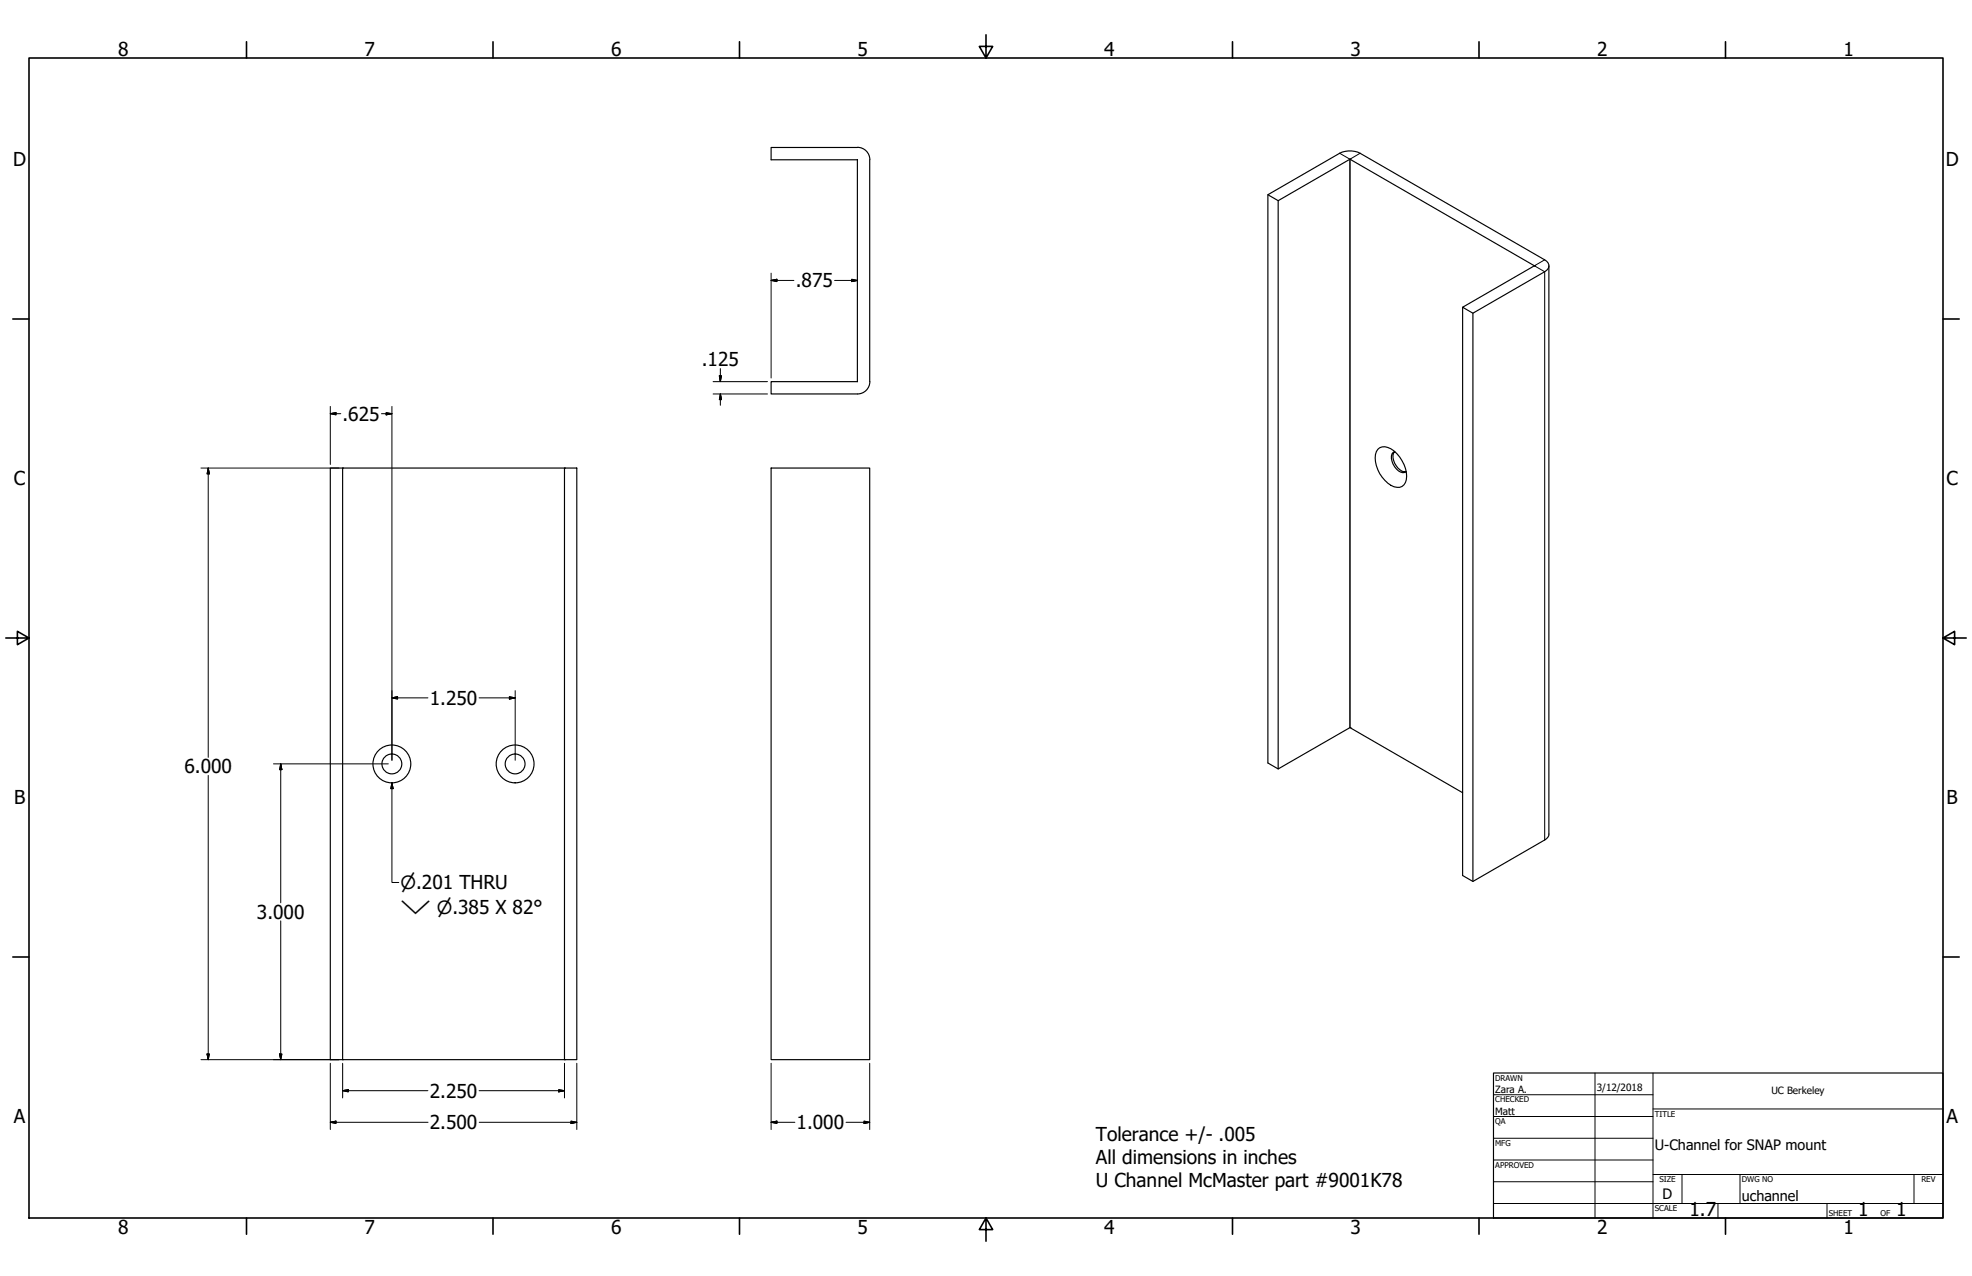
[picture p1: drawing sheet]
<svg xmlns="http://www.w3.org/2000/svg" width="864mm" height="559mm" viewBox="0 0 864 559" stroke-linecap="round" stroke-linejoin="round" font-family="sans-serif">
<!-- layer: Visible (ANSI) -->
<g fill="none" stroke="#000" stroke-width=".51">
<path d="M375.5 64.6h-37.8v5.4h37.8M375.5 70v97.1M375.5 69.9h.1M375.5 64.5a5.4 5.4 0 0 1 5.4 5.4v97.2M586.7 67.1l-31.5 18.2 4.6 2.6M595.6 67.1l80.9 46.7M555.2 85.3v248.8l4.6 2.6 31.4-18.1 49.3 28.6M676.5 119l-31.5 18.2-4.5-2.6 31.5-18.2-80.8-46.7-31.4 18.2v248.8M640.5 134.6v248.8l4.5 2.6 31.5-18.1M645 137.2v248.8M375.5 167.1h.1M380.9 167.1a5.4 5.4 0 0 1-5.4 5.4h-37.8v-5.4h37.8"/>
<path d="M603.4 196.8a5.1 5.1 0 0 1 7.1 .7 14.8 14.8 0 0 1 5.4 12.5 4 4 0 0 1-2.6 3.4 4 4 0 0 1-4.2-.9 13.9 13.9 0 0 1-6.4-14.7zM610.8 197.7a3.7 3.7 0 0 0-.8 5.5 5.1 5.1 0 0 0 5.2 3.7l.6-.4a5.3 5.3 0 0 1-5.1-3.7 4.8 4.8 0 0 1 0-5M144.7 205h5.4v259.1h-5.4zM150.1 205h97.1M247.2 205h5.4v259.1h-5.4zM337.7 205h43.2v259.1h-43.2zM150.1 464.1h97.1"/>
<circle cx="171.6" cy="334.6" r="4.4"/>
<circle cx="171.6" cy="334.5" r="8.3"/>
<circle cx="225.6" cy="334.6" r="4.4"/>
<circle cx="225.6" cy="334.5" r="8.3"/>
</g>
<g fill="#000">
<circle cx="150.1" cy="205" r=".25"/>
<circle cx="247.2" cy="205" r=".25"/>
<circle cx="150.1" cy="464.1" r=".25"/>
<circle cx="247.2" cy="464.1" r=".25"/>
</g>
<!-- layer: Visible Narrow (ANSI) -->
<path d="M586.7 67.1l4.5 2.6v248.9v-248.9l4.4-2.6M676.5 113.8l-4.5 2.6 4.5 2.6v248.9" fill="none" stroke="#000" stroke-width=".44"/>
<path d="M586.7 67.1a10.1 10.1 0 0 1 8.9 0M676.5 113.8a2.75 2.75 0 0 1 1.8 2.6 2.75 2.75 0 0 1-1.8 2.6M678.3 116.4v248.9a3 3 0 0 1-1.8 2.6" fill="none" stroke="#000" stroke-width=".51"/>
<g fill="#000">
<circle cx="591.2" cy="69.7" r=".25"/>
<circle cx="672" cy="116.4" r=".19"/>
<circle cx="672" cy="116.4" r=".25"/>
<circle cx="591.2" cy="318.6" r=".25"/>
</g>
<!-- layer: Border (ANSI) -->
<g fill="none" stroke="#000" stroke-width=".7">
<path d="M107.9 18.3v7.1M215.9 18.3v7.1M323.8 18.3v7.1M431.8 15.2v10.2l-2.9-5.1h5.8l-2.9 5.1M539.8 18.3v7.1M647.7 18.3v7.1M755.6 18.3v7.1M12.7 25.4h838.2v508h-838.2zM5.6 139.7h7.1M850.9 139.7h7.1M2.5 279.4h10.2l-5.1-2.9v5.8l5.1-2.9M850.9 279.4l5.1 2.9v-5.8l-5.1 2.9h10.2"/>
<path d="M5.6 419.1h7.1M850.9 419.1h7.1M107.9 533.4v7.1M215.9 533.4v7.1M323.8 533.4v7.1M431.8 533.4l2.9 5.1h-5.8l2.9-5.1v10.2M539.8 533.4v7.1M647.7 533.4v7.1M755.6 533.4v7.1"/>
</g>
<!-- layer: Title (ANSI) -->
<g fill="none" stroke="#000" stroke-width=".44">
<path d="M654 479.4h69.9M698.5 469.9v63.5M723.9 469.9v63.5M654 488.9h69.9M654 498.5h69.9M723.9 485.6h127M654 508h69.9M654 517.5h69.9M723.9 514.3h127M736.6 514.3v12.7M762 514.3v12.7M838.2 514.3v12.7"/>
<path d="M654 527h196.9M752.3 527v6.4M800.1 527v6.4"/>
</g>
<path d="M654 469.9h196.9v63.5h-196.9z" fill="none" stroke="#000" stroke-width=".51"/>
<!-- layer: Dimension (ANSI) -->
<g fill="none" stroke="#000" stroke-width=".44">
<path d="M337.7 119.6v45.9M337.7 122.8l2.5-.5v1zM337.7 122.8h10M365.5 122.8h10M373 122.3l2.5 .5-2.5 .5zM144.7 178v25.4M171.6 178v154.9M312.3 167.1h23.8M312.3 172.5h23.8M315 164.6h1l-.5 2.5zM315.5 172.5l.5 2.5h-1zM315.5 161.4v5.7"/>
<path d="M315.5 172.5v5M144.7 181.2l2.4-.5v1zM144.7 181.2h4.5M167.1 181.2h4.5M169.1 180.7l2.5 .5-2.5 .5zM88 205h60.5M91.2 205l.5 2.5h-1zM91.2 205v126.7M171.6 305.6l2.5-.5v1zM171.6 305.6h15.8M209.8 305.6h15.8M223.1 305.1l2.5 .5-2.5 .5z"/>
<path d="M225.6 302.5v30.4M91.2 339.6v124.5M119.8 334.5h50.3M122.9 334.5l.5 2.6h-1zM122.9 334.5v60.9M122.9 403.3v60.8M88 464.1h60.5M90.7 461.6h1l-.5 2.5zM122.4 461.6h1l-.5 2.5zM144.7 465.6v29.1M150.1 477.6l2.4-.4v1zM150.1 477.6h37.3"/>
<path d="M150.1 465.6v15.2M209.8 477.6h37.4M244.7 477.2l2.5 .4-2.5 .6zM247.2 465.6v15.2M252.6 465.6v29.1M337.7 465.6v29.1M380.9 465.6v29.1M144.7 491.5l2.4-.5v1zM144.7 491.5h42.8M209.9 491.5h42.7M250.1 491l2.5 .5-2.5 .5zM337.7 491.5l2.5-.5v1z"/>
<path d="M337.7 491.5h10.4M370.5 491.5h10.4M378.4 491l2.5 .5-2.5 .5z"/>
</g>
<g fill="#000" stroke="#000" stroke-width=".44">
<path d="M337.7 122.8l2.5-.5zM337.7 122.8l2.5-.5v1zM373 123.3l2.5-.5zM373 122.3l2.5 .5-2.5 .5zM315 164.6l.5 2.5zM315 164.6h1l-.5 2.5zM315.5 172.5l.5 2.5zM315.5 172.5l.5 2.5h-1zM144.7 181.2l2.4-.5zM144.7 181.2l2.4-.5v1zM169.1 181.7l2.5-.5zM169.1 180.7l2.5 .5-2.5 .5z"/>
<path d="M91.2 205l.5 2.5zM91.2 205l.5 2.5h-1zM171.6 305.6l2.5-.5zM171.6 305.6l2.5-.5v1zM223.1 306.1l2.5-.5zM223.1 305.1l2.5 .5-2.5 .5zM122.9 334.5l.5 2.6zM122.9 334.5l.5 2.6h-1zM90.7 461.6l.5 2.5zM90.7 461.6h1l-.5 2.5zM122.4 461.6l.5 2.5zM122.4 461.6h1l-.5 2.5z"/>
<path d="M150.1 477.6l2.4-.4zM150.1 477.6l2.4-.4v1zM244.7 478.2l2.5-.6zM244.7 477.2l2.5 .4-2.5 .6zM144.7 491.5l2.4-.5zM144.7 491.5l2.4-.5v1zM250.1 492l2.5-.5zM250.1 491l2.5 .5-2.5 .5zM337.7 491.5l2.5-.5zM337.7 491.5l2.5-.5v1zM378.4 492l2.5-.5zM378.4 491l2.5 .5-2.5 .5z"/>
</g>
<!-- layer: Symbol (ANSI) -->
<path d="M171.6 342.8l.5 2.6h-1zM171.6 342.8v43.7h3" fill="none" stroke="#000" stroke-width=".44"/>
<path d="M171.6 342.8l.5 2.6zM171.6 342.8l.5 2.6h-1z" fill="#000" stroke="#000" stroke-width=".44"/>
<g font-size="8.4">
<text x="51.7" y="24.4">8</text>
<text x="159.6" y="24.4">7</text>
<text x="267.6" y="24.4">6</text>
<text x="375.5" y="24.4">5</text>
<text x="483.5" y="24.4">4</text>
<text x="591.4" y="24.4">3</text>
<text x="699.4" y="24.4">2</text>
<text x="807.3" y="24.4">1</text>
<text x="5.8" y="72.9">D</text>
<text x="852.1" y="72.9">D</text>
<text x="348.5" y="125.9">.875</text>
<text x="307.3" y="160.5">.125</text>
<text x="150" y="184.2">.625</text>
<text x="6.1" y="212.6">C</text>
<text x="852.4" y="212.6">C</text>
<text x="188.2" y="308.7">1.250</text>
<text x="80.8" y="338.6">6.000</text>
<text x="6.2" y="352.3">B</text>
<text x="852.5" y="352.3">B</text>
<text x="112.5" y="402.3">3.000</text>
<text x="188.2" y="480.7">2.250</text>
<text x="6.1" y="492">A</text>
<text x="852.4" y="492">A</text>
<text x="188.2" y="494.5">2.500</text>
<text x="348.9" y="494.5">1.000</text>
<text x="479.9" y="499.7">Tolerance +/- .005</text>
<text x="479.9" y="509.7">All dimensions in inches</text>
<text x="479.9" y="519.7">U Channel McMaster part #9001K78</text>
<text x="739.9" y="532.6">1.7</text>
<text x="813.8" y="532.6">1</text>
<text x="830.5" y="532.6">1</text>
<text x="51.7" y="540.5">8</text>
<text x="159.6" y="540.5">7</text>
<text x="267.6" y="540.5">6</text>
<text x="375.5" y="540.5">5</text>
<text x="483.5" y="540.5">4</text>
<text x="591.4" y="540.5">3</text>
<text x="699.4" y="540.5">2</text>
<text x="807.3" y="540.5">1</text>
</g>
<g font-size="8">
<text x="175.5" y="389.5">⌀.201 THRU</text>
<text x="175.5" y="400.2">⌵ ⌀.385 X 82°</text>
</g>
<g font-size="6.3">
<text x="724.7" y="503.4">U-Channel for SNAP mount</text>
<text x="728.1" y="524.9">D</text>
<text x="762.8" y="526.2">uchannel</text>
</g>
<g font-size="4.4">
<text x="654.8" y="478.6">Zara A.</text>
<text x="699.3" y="478">3/12/2018</text>
<text x="775.8" y="479">UC Berkeley</text>
<text x="654.8" y="488.1">Matt</text>
</g>
<g font-size="3.5">
<text x="654.8" y="473.2">DRAWN</text>
<text x="654.8" y="482.8">CHECKED</text>
<text x="724.7" y="488.9">TITLE</text>
<text x="654.8" y="492.3">QA</text>
<text x="654.8" y="501.8">MFG</text>
<text x="654.8" y="511.4">APPROVED</text>
<text x="726.7" y="517.7">SIZE</text>
<text x="762.8" y="517.7">DWG NO</text>
<text x="841.4" y="517.7">REV</text>
<text x="724.7" y="530.4">SCALE</text>
<text x="800.9" y="532.6">SHEET</text>
<text x="823.5" y="532.6">OF</text>
</g>
</svg>
